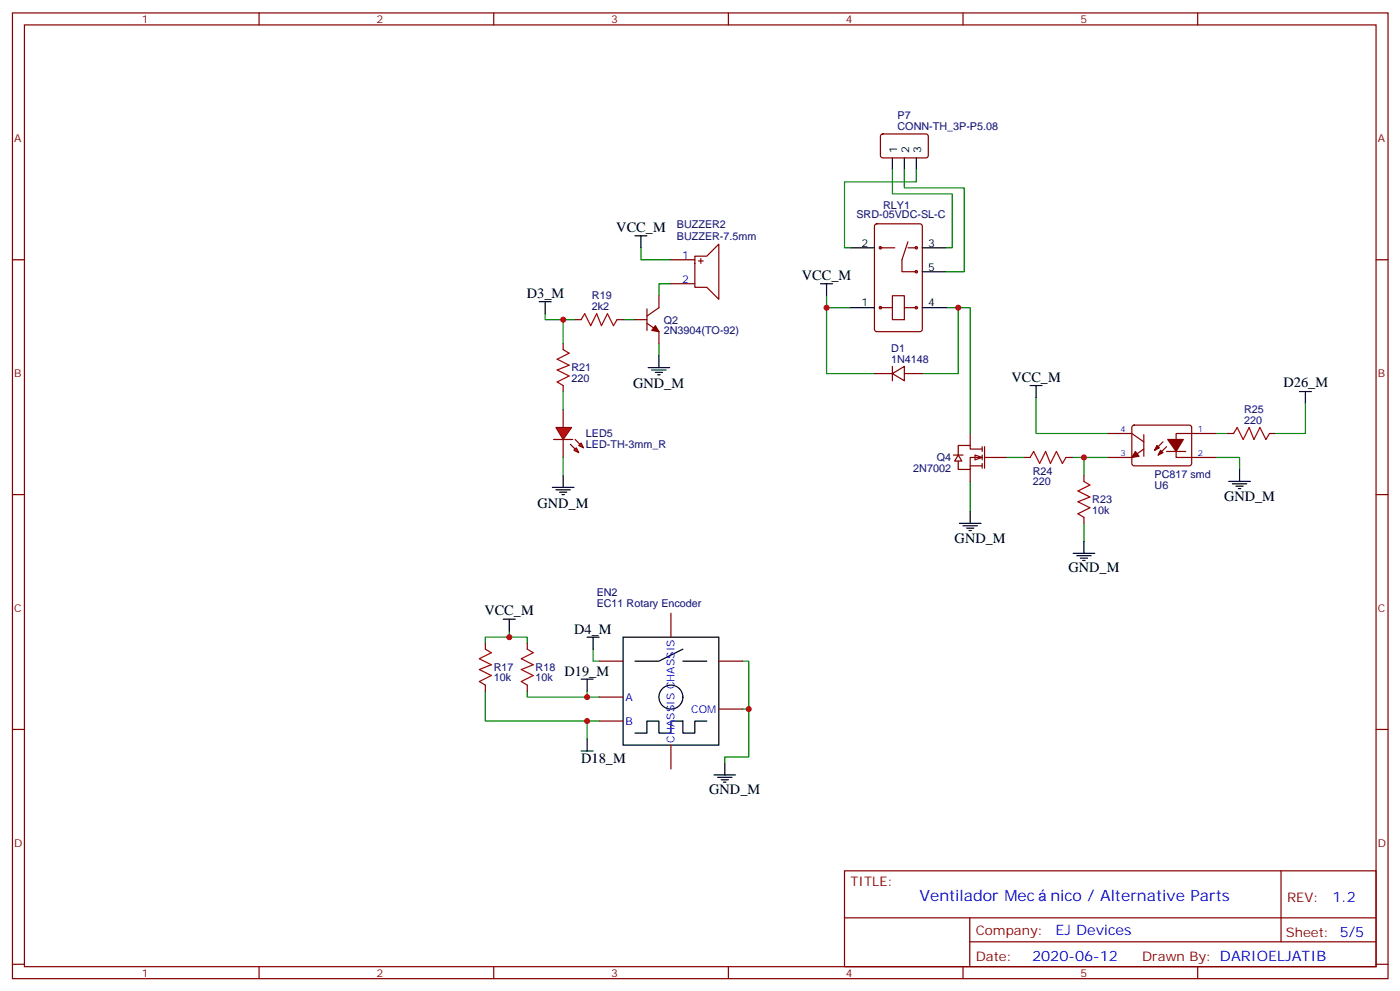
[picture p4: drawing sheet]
<svg xmlns="http://www.w3.org/2000/svg" width="413mm" height="292mm" viewBox="0 0 413 292" stroke-linecap="round" stroke-linejoin="round" font-family="sans-serif">
<g fill="none" stroke="#870000" stroke-width=".35">
<path d="M3.7 3.8h405.3v284.3h-405.3zM7.2 7.3h398.3v277.3h-398.3zM76.3 3.8v3.5M145.5 3.8v3.5M214.6 3.8v3.5M283.8 3.8v3.5M352.9 3.8v3.5M3.7 76.5h3.5M197.7 76.5h7.1M204.8 75.4h3.5l3.5-3.5v16.2l-3.5-3.5h-3.5zM205.8 76.8h1.4M206.5 76.1v1.4"/>
<path d="M405.5 76.5h3.5M169.5 94.1h1.7M181.8 94.1h1.8M187.1 94.1h3.5M190.6 95.2l3.6 2.4v3.6M190.6 90.9v6.4M194.2 87.1v3.5l-3.6 2.5M197.7 83.5h7.1M326.5 127.6h7l3.5 2.5M333.8 125.4l.4-.2h16.5l.5 .7-.1 10.8-.7 .5-16.5-.1-.4-.6v-10.6zM337 132.2l-3.5 2.5h-7M337 128v6.3"/>
<path d="M342.7 130.1l-2.5 2.5M343.7 131.5l-2.4 2.5M343.7 132.9h5.7M358.2 127.6h-11.6v7.1h11.6M3.7 145.6h3.5M405.5 145.6h3.5M143 189.4v1.7M155.4 189.4v1.7M176.5 194.7h7.1M197.7 180.6v7M211.8 194.7h7.1M3.7 214.8h3.5"/>
<path d="M143 201.7v1.8M155.4 201.7v1.8M176.5 205.2h7.1M176.5 212.3h7.1M197.7 219.4v7M211.8 208.8h7.1M405.5 214.8h3.5M248.8 256.4h156.7v28.2h-156.7zM377.5 256.4v20.9M248.9 270.2h156.5M285.8 277.3h119.6M285.8 270.2v14.2"/>
<path d="M3.7 283.9h3.5M76.3 284.6v3.5M145.5 284.6v3.5M214.6 284.6v3.5M283.8 284.6v3.5M352.9 284.6v3.5M405.5 283.9h3.5"/>
</g>
<g fill="none" stroke="#008700" stroke-width=".35">
<path d="M188.9 73v3.5h8.8M160.7 92.4v1.7h8.8M183.6 94.1h3.5M197.7 83.5h-3.5v3.6M194.2 101.2v3.5M296.5 134.7h5.3M358.2 134.7h7.1v3.5M358.2 127.6h3.5M285.9 141.7v8.9M150.1 187.6h-7.1v1.8M150.1 185.8v1.8h5.3v1.8M174.8 191.1v3.6h1.7"/>
<path d="M218.9 194.7h1.7v14.1M143 203.5v8.8h33.5M155.4 203.5v1.7h21.1M173 203.5v1.7M173 212.3v5.3M218.9 208.8h1.7v14.1h-7v1.7"/>
</g>
<g fill="none" stroke="#000" stroke-width=".35">
<path d="M187.1 69.4h3.5M188.9 69.4v3.6M158.9 88.8h3.5M160.7 88.8v3.6M191 108.2h6.3M192.1 108.9h4.2M193.1 109.6h2.1M193.8 110.3h.7M194.2 104.7v3.5M148.3 182.3h3.5M150.1 182.3v3.5M171.2 200h3.6"/>
<path d="M173 187.6h3.5M173 200v3.5M174.8 187.6v3.5M183.6 187.6h28.2v31.8h-28.2zM201.2 191.1l-7 3.6h-7.1M201.2 194.7h7.1M173 217.6v3.5M208.3 212.3h-3.5v3.5h-3.6v-3.5h-3.5v3.5h-3.5v-3.5h-3.6v3.5h-3.5M171.2 221.1h3.6M210.4 228.2h6.3M211.5 228.9h4.2M212.5 229.6h2.1"/>
<path d="M213.2 230.3h.7M213.6 224.6v3.6"/>
<circle cx="197.7" cy="205.2" r="3.5"/>
</g>
<path d="M171.2 94.1l1.1-1.7 1.8 3.5 1.7-3.5 1.4 3.5 1.8-3.5 1.8 3.5 1-1.8M143 191.1l1.8 1.1-3.5 1.8 3.5 1.7-3.5 1.4 3.5 1.8-3.5 1.8 1.7 1M155.4 191.1l1.7 1.1-3.5 1.8 3.5 1.7-3.5 1.4 3.5 1.8-3.5 1.8 1.8 1" fill="none" stroke="#a10000" stroke-width=".35"/>
<g fill="#870000" stroke="#870000" stroke-width=".35">
<path d="M193.1 95.9l1.1 1.7-2.1-.3z"/>
<path d="M334.6 132.9l1 1.4-2.1 .4z"/>
<path d="M342 132.6l.7 .7-1.4 .7z"/>
<path d="M340.9 131.2l.7 .7-1.4 .7z"/>
<path d="M344.1 129.4h4.6l-2.1 3.5z"/>
</g>
<g fill="#fff" stroke="#870000" stroke-width=".35">
<path d="M287.3 134l2.1 .7-2.1 .7z"/>
<path d="M282.4 134l1 1.7h-2.1z"/>
</g>
<g fill="none" stroke="#870000" stroke-width=".35">
<path d="M259.7 39.6l.4-.2 13 .1 .4 .6v6l-.7 .4-12.9-.1-.5-.6v-5.7zM257.9 66.1l.5-.2h12.7l.6 .4 .1 30.6-.5 .7h-12.9l-.7-.4v-30.6zM259.4 73h4.3M267.5 71.2l-1.7 5.3v3.5h4.2M267.5 73h2.5M259.4 90.6h3.6M263 87.1h3.5v7h-3.5zM266.5 90.6h3.5M257.7 110h5.3M263 110l3.5-2.1v4.2zM263 107.9v4.2M266.5 110h5.3"/>
<path d="M281 134h2.8M285.9 137.2h3.5M285.9 127.6v3.6M285.9 138.2v3.5M289.4 132.2h-3.5v-1h-3.5v2.8M289.4 134.7h-3.5v3.5h-3.5v-2.5M289.4 131.5v1.4M289.4 134v1.4M289.4 136.5v1.4M290.1 131.5v6.4M290.1 134.7h6.4M301.8 134.7h1.7"/>
<path d="M314.1 134.7h1.8M319.4 140v1.7M361.7 127.6h1.8M374.1 127.6h1.7M319.4 152.3v1.8"/>
<circle cx="259.4" cy="73" r=".35"/>
<circle cx="270" cy="73" r=".35"/>
<circle cx="259.4" cy="90.6" r=".35"/>
<circle cx="270" cy="90.6" r=".35"/>
<circle cx="270" cy="80" r=".35"/>
</g>
<path d="M263 50v7.1h17.6v15.9h-1.8M266.5 50v5.3h17.6v24.7h-5.3M270 50v3.6h-21.2v19.4h1.8M243.6 87.1v22.9h14.1M243.6 90.6h7M278.8 90.6h7.1v37M282.4 90.6v19.4h-10.6M305.3 117.1v10.5h21.2M384.7 118.8v8.8h-8.9M315.9 134.7h10.6M319.4 134.7v5.3M319.4 154.1v5.3" fill="none" stroke="#008700" stroke-width=".35"/>
<path d="M303.5 134.7l1.1-1.8 1.8 3.6 1.7-3.6 1.4 3.6 1.8-3.6 1.8 3.6 1-1.8M363.5 127.6l1.1-1.7 1.7 3.5 1.8-3.5 1.4 3.5 1.8-3.5 1.7 3.5 1.1-1.8M319.4 141.7l1.8 1.1-3.6 1.8 3.6 1.7-3.6 1.4 3.6 1.8-3.6 1.8 1.8 1" fill="none" stroke="#a10000" stroke-width=".35"/>
<g fill="none" stroke="#000" stroke-width=".35">
<path d="M263 46.5v3.5M266.5 46.5v3.5M270 46.5v3.5M250.6 73h7.1M271.8 73h7M241.8 83.5h3.5M243.6 83.5v3.6M250.6 90.6h7.1M271.8 90.6h7M271.8 80h7M303.5 113.5h3.6M305.3 113.5v3.6"/>
<path d="M382.9 115.3h3.5M384.7 115.3v3.5M365.3 138.2v3.5M282.7 154.1h6.4M283.8 154.8h4.2M284.8 155.5h2.1M285.5 156.2h.7M285.9 150.6v3.5M319.4 159.4v3.5M362.1 141.7h6.3M363.1 142.5h4.3M364.2 143.2h2.1"/>
<path d="M364.9 143.9h.7M316.2 162.9h6.4M317.3 163.6h4.2M318.3 164.3h2.2M319.1 165h.7"/>
</g>
<g fill="#f00" stroke="#870000" stroke-width=".35">
<path d="M163.8 125.9h4.6l-2.5 3.5z"/>
<path d="M163.1 129.4h5.7z"/>
</g>
<g fill="#870000" stroke="#870000" stroke-width=".35">
<path d="M169.5 129.4l1.4 1.4z"/>
<path d="M168.1 130.8l1.4 1.4z"/>
</g>
<g fill="#f00" stroke="#870000" stroke-width=".35">
<path d="M170.5 131.2l.7-.7 .7 1.4z"/>
<path d="M169.1 132.6l.7-.7 .7 1.4z"/>
</g>
<path d="M165.9 101.2v1.7M165.9 113.5v1.8M165.9 120.6v5.3M165.9 129.4v5.3" fill="none" stroke="#870000" stroke-width=".35"/>
<path d="M165.9 102.9l1.8 1.1-3.5 1.8 3.5 1.7-3.5 1.4 3.5 1.8-3.5 1.8 1.7 1" fill="none" stroke="#a10000" stroke-width=".35"/>
<path d="M165.9 94.1v7.1M165.9 115.3v5.3M165.9 134.7v5.3" fill="none" stroke="#008700" stroke-width=".35"/>
<path d="M165.9 140v3.5M162.8 143.5h6.3M163.8 144.2h4.3M164.9 144.9h2.1M165.6 145.6h.7" fill="none" stroke="#000" stroke-width=".35"/>
<g fill="#c00">
<circle cx="220.6" cy="208.8" r=".88"/>
<circle cx="173" cy="212.3" r=".88"/>
<circle cx="150.1" cy="187.6" r=".88"/>
<circle cx="173" cy="205.2" r=".88"/>
<circle cx="282.4" cy="90.6" r=".88"/>
<circle cx="319.4" cy="134.7" r=".88"/>
<circle cx="243.6" cy="90.6" r=".88"/>
<circle cx="165.9" cy="94.1" r=".88"/>
</g>
<g font-size="4.6" fill="#00f">
<text x="270.9" y="265.4">Ventilador Mec</text>
<text x="309.5" y="265.4">nico / Alternative Parts</text>
</g>
<g font-size="4.2">
<text x="181.6" y="68.4">VCC_M</text>
<text x="236.3" y="82.5">VCC_M</text>
<text x="155.2" y="87.6">D3_M</text>
<text x="298" y="112.5">VCC_M</text>
<text x="186.6" y="114.2">GND_M</text>
<text x="378.2" y="114.1">D26_M</text>
<text x="158.4" y="149.5">GND_M</text>
<text x="360.7" y="147.4">GND_M</text>
<text x="281.3" y="159.7">GND_M</text>
<text x="314.8" y="168.6">GND_M</text>
<text x="142.7" y="181.1">VCC_M</text>
<text x="169.2" y="186.5">D4_M</text>
<text x="166.4" y="198.9">D19_M</text>
<text x="171.2" y="224.6">D18_M</text>
<text x="209" y="233.8">GND_M</text>
</g>
<g font-size="4.2" fill="#00f">
<text x="392.6" y="265.7">1.2</text>
<text x="311" y="275.2">EJ Devices</text>
<text x="304.1" y="283">2020-06-12</text>
</g>
<g font-size="3.9" fill="#800">
<text x="250.6" y="261">TITLE:</text>
<text x="379.2" y="265.7">REV:</text>
<text x="287.5" y="275.2">Company:</text>
<text x="378.9" y="275.8">Sheet: 5/5</text>
<text x="287.5" y="282.9">Date:</text>
<text x="336.6" y="282.9">Drawn By: DARIOELJATIB</text>
</g>
<g font-size="3.2" fill="#800">
<text x="41.8" y="6.8">1</text>
<text x="110.9" y="6.8">2</text>
<text x="180.1" y="6.8">3</text>
<text x="249.2" y="6.8">4</text>
<text x="318.3" y="6.8">5</text>
<text x="4.2" y="41.9">A</text>
<text x="406" y="41.9">A</text>
<text x="4.2" y="111.1">B</text>
<text x="406" y="111.1">B</text>
<text x="4.2" y="180.2">C</text>
<text x="406" y="180.2">C</text>
<text x="4.2" y="249.3">D</text>
<text x="406" y="249.3">D</text>
<text x="41.8" y="287.6">1</text>
<text x="110.9" y="287.6">2</text>
<text x="180.1" y="287.6">3</text>
<text x="249.2" y="287.6">4</text>
<text x="318.3" y="287.6">5</text>
</g>
<g font-size="3.2" fill="#000080">
<text x="264.5" y="35.2">P7</text>
<text x="264.5" y="38.4">CONN-TH_3P-P5.08</text>
<text x="252.4" y="64.1">SRD-05VDC-SL-C</text>
<text x="260.3" y="61.4">RLY1</text>
<text x="199.5" y="70.6">BUZZER-7.5mm</text>
<text x="199.5" y="67.1">BUZZER2</text>
<text x="174.4" y="88.1">R19</text>
<text x="174.4" y="91.3">2k2</text>
<text x="195.6" y="95.3">Q2</text>
<text x="195.6" y="98.4">2N3904(TO-92)</text>
<text x="262.6" y="106.8">1N4148</text>
<text x="262.6" y="103.7">D1</text>
<text x="168.4" y="112.6">220</text>
<text x="168.4" y="109.4">R21</text>
<text x="366.6" y="124.8">220</text>
<text x="366.6" y="121.7">R25</text>
<text x="172.6" y="132">LED-TH-3mm_R</text>
<text x="172.6" y="128.8">LED5</text>
<text x="276" y="135.8">Q4</text>
<text x="269.1" y="139.1">2N7002</text>
<text x="304.3" y="142.9">220</text>
<text x="304.3" y="139.8">R24</text>
<text x="340.2" y="140.7">PC817 smd</text>
<text x="340.2" y="143.9">U6</text>
<text x="321.9" y="148.2">R23</text>
<text x="321.9" y="151.4">10k</text>
<text x="175.8" y="178.8">EC11 Rotary Encoder</text>
<text x="175.8" y="175.6">EN2</text>
<text x="145.5" y="197.6">R17</text>
<text x="157.8" y="197.6">R18</text>
<text x="145.5" y="200.5">10k</text>
<text x="157.8" y="200.5">10k</text>
</g>
<g font-size="3.2">
<text x="264.4" y="45.2" transform="rotate(-90 264.4 45.2)">1</text>
<text x="267.9" y="45.2" transform="rotate(-90 267.9 45.2)">2</text>
<text x="271.4" y="45.2" transform="rotate(-90 271.4 45.2)">3</text>
<text x="253.9" y="72.6">2</text>
<text x="273.5" y="72.6">3</text>
<text x="273.5" y="79.7">5</text>
<text x="253.9" y="90.2">1</text>
<text x="273.5" y="90.2">4</text>
</g>
<g font-size="3.2" fill="#00f">
<text x="201" y="76.1">1</text>
<text x="201" y="83.2">2</text>
<text x="184.3" y="206.3">A</text>
<text x="203.7" y="209.8">COM</text>
<text x="184.3" y="213.4">B</text>
<text x="198.8" y="218.7" transform="rotate(-90 198.8 218.7)">CHASSIS CHASSIS</text>
</g>
<g font-size="2.5" fill="#00f">
<text x="330.2" y="127.3">4</text>
<text x="352.9" y="127.3">1</text>
<text x="330.2" y="134.3">3</text>
<text x="352.9" y="134.3">2</text>
</g>
</svg>
